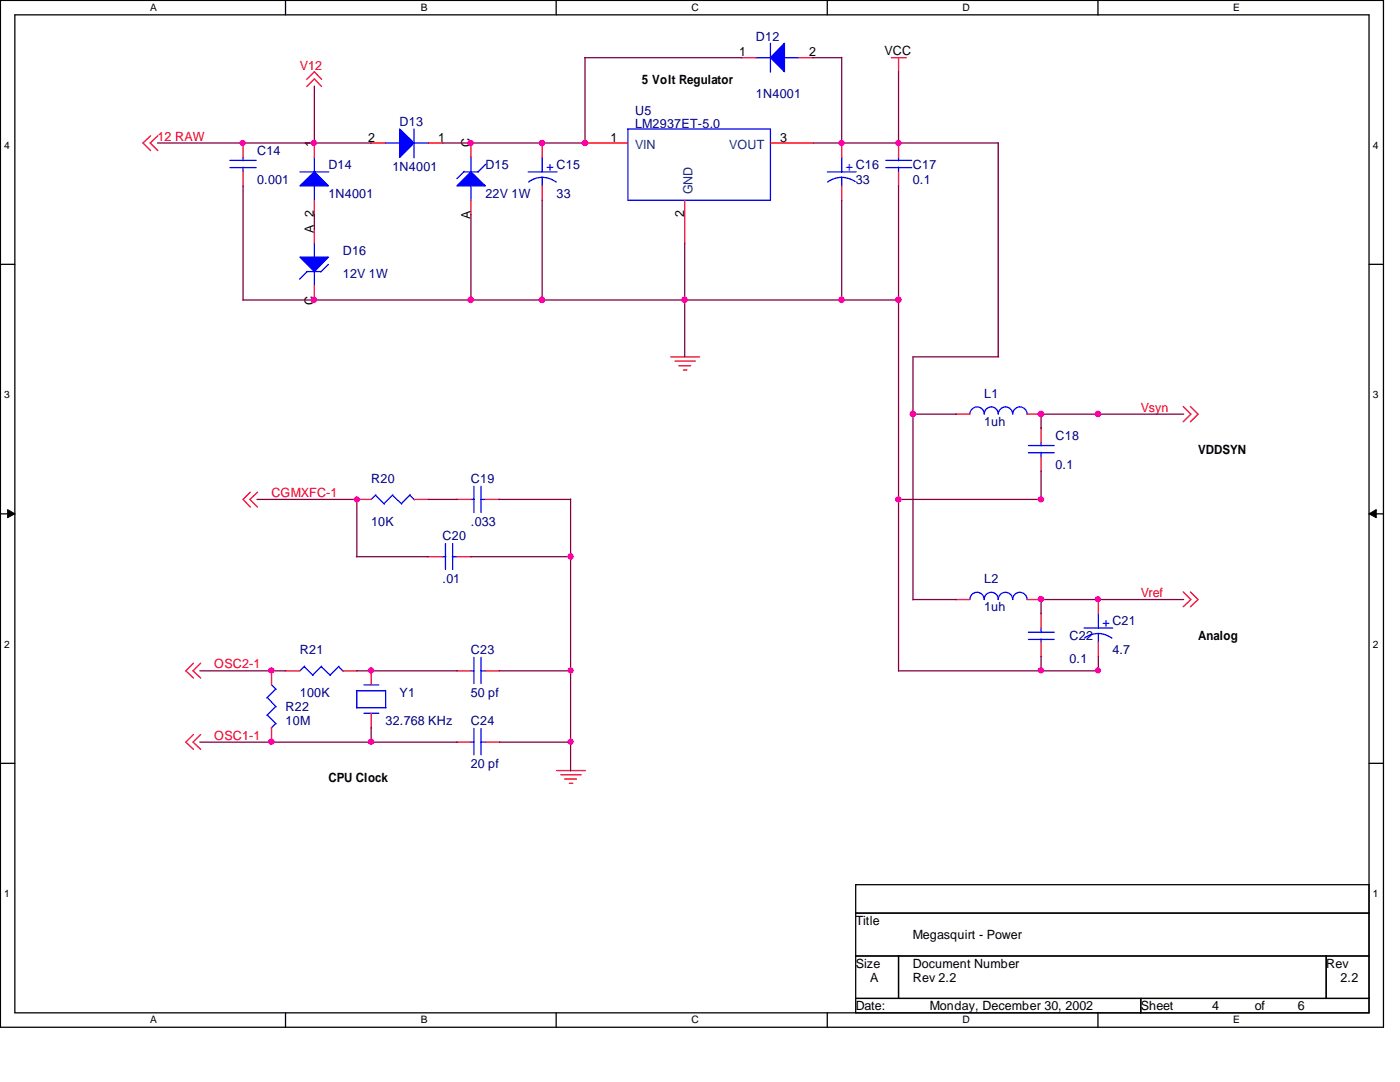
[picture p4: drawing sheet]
<svg xmlns="http://www.w3.org/2000/svg" width="279mm" height="216mm" viewBox="0 0 279 216" stroke-linecap="round" stroke-linejoin="round" font-family="sans-serif">
<g fill="none" stroke="#000" stroke-width=".25">
<path d="M.1 .1h276v204.9h-276zM3 3h270.2v199.1h-270.2zM57 .1v2.9M111 .1v2.9M165.1 .1v2.9M219.1 .1v2.9M.1 52.7h2.9M273.2 52.7h2.9M.1 102.5h2.9M273.2 102.5h2.9M.1 152.3h2.9M273.2 152.3h2.9"/>
<path d="M273.2 176.5h-102.4v25.6M170.8 182.2h102.4M170.8 190.8h102.4M170.8 199.2h102.4M179.3 190.8v8.4M227.7 199.2v2.9M264.7 190.8v8.4M57 202.1v2.9M111 202.1v2.9M165.1 202.1v2.9M219.1 202.1v2.9"/>
</g>
<g fill="#000" stroke="#000" stroke-width=".2">
<path d="M1.5 101.7l1.5 .8-1.5 .8z" fill-rule="evenodd"/>
<path d="M273.2 102.5l1.5-.8v1.6z" fill-rule="evenodd"/>
</g>
<g fill="none" stroke="#f00" stroke-width=".25">
<path d="M61.2 15.8l1.5-1.5 1.5 1.5M61.2 17.3l1.5-1.6 1.5 1.6M148 11.5h2.9M159.4 11.5h3M177.9 11.5h2.9M179.3 11.5v2.9M30.1 27.1l-1.6 1.4 1.6 1.6M31.5 27.1l-1.5 1.4 1.5 1.6M48.5 28.4v3M48.5 34.3v2.9M62.7 28.4v3M62.7 40v2.8"/>
<path d="M74 28.5h3M85.4 28.5h3M94 28.4v3M94 40v2.8M108.2 28.4v3M108.2 37.1v2.9M116.7 28.5h8.6M136.7 40v8.6M153.8 28.5h8.6M168 28.4v3M168 37.1v2.9M179.3 28.4v3"/>
<path d="M179.3 34.3v2.9M62.7 45.6v2.9M62.7 57v2.9M133.9 71.2h5.7M134.7 72.1h4.1M135.5 73h2.3M136.4 73.8h.7M50 98.2l-1.5 1.5 1.5 1.5M51.4 98.2l-1.5 1.5 1.5 1.5M71.1 99.7h3M82.6 99.7h2.9M91.1 99.7h2.9"/>
<path d="M96.9 99.7h2.8M190.7 82.6h2.8M205 82.6h2.9M207.8 85.3v3M207.8 91.2v2.9M236.1 81.1l1.6 1.5-1.6 1.6M237.6 81.1l1.5 1.5-1.5 1.6M85.3 111.1h3M91.2 111.1h2.9M190.7 119.6h2.8M205 119.6h2.9M219.2 119.5v2.9"/>
<path d="M236.1 118.1l1.6 1.5-1.6 1.5M237.6 118.1l1.5 1.5-1.5 1.5M38.6 132.3l-1.5 1.6 1.5 1.4M40 132.3l-1.5 1.6 1.5 1.4M54.2 133.8v2.9M56.9 133.9h3M68.4 133.9h2.9M74.1 133.8v2.9M91.1 133.9h2.9M96.9 133.9h2.8M207.8 122.3v3M207.8 128.1v3"/>
<path d="M219.2 128.1v3M38.6 146.6l-1.5 1.5 1.5 1.4M40 146.6l-1.5 1.5 1.5 1.4M54.2 145.2v3M74.1 142.3v3M91.1 148.1h2.9M96.9 148.1h2.8M111.1 153.8h5.7M111.9 154.6h4.1M112.7 155.4h2.4M113.6 156.3h.7"/>
</g>
<g fill="none" stroke="#00f" stroke-width=".25">
<path d="M150.8 11.5h3M153.8 8.6v5.8M156.5 11.5h2.9M45.9 33.4h5.2M45.9 32h5.2M48.5 31.4v.7M48.5 33.4v.9M59.9 34.3h5.7M62.7 31.3v3M62.7 37v3M77 28.5h2.8M82.6 25.7v5.8"/>
<path d="M82.6 28.5h2.9M92.5 34.3h3M92.6 34.2l-1.4 1.4M94 31.3v3M94 37v3M96.9 32.8l-1.5 1.5M105.4 34.3h5.8M108.2 35.4l1.5 .2 1.3 .7M108.2 35.4l-1.4 .2-1.3 .7M108.2 31.4v3M108.2 35.4v1.8M125.3 25.7h28.5v14.3h-28.5z"/>
<path d="M165.1 34.3h5.8M168 35.4l1.4 .2 1.3 .6M168 35.4l-1.5 .2-1.3 .7M168 31.4v3M168 35.4v1.8M176.8 33.4h5.1M176.8 32h5.1M179.3 31.4v.7M179.3 33.4v.9M61.2 54.2h2.9M61.3 54.2l-1.5 1.5M62.7 48.5v2.9"/>
<path d="M62.7 54.2v2.9M65.5 52.7l-1.5 1.6M74.9 98.8l1.8 1.8M75 98.7l-.9 1M78.3 98.8l1.9 1.8M78.4 98.7l-1.8 1.8M81.8 98.8l.9 .9M81.9 98.7l-1.8 1.8M94 99.7h.7M94.6 97v5.3M95.9 99.7h1M96 97v5.3"/>
<path d="M193.5 82.6a1.44 1.44 0 0 1 1.5-1.4 1.44 1.44 0 0 1 1.4 1.4 1.4 1.4 0 0 1 1.4-1.4 1.4 1.4 0 0 1 1.4 1.4 1.44 1.44 0 0 1 1.5-1.4 1.44 1.44 0 0 1 1.4 1.4 1.44 1.44 0 0 1 1.4-1.4 1.44 1.44 0 0 1 1.5 1.4M205.2 90.3h5.2M205.2 88.9h5.2M207.8 88.3v.7M207.8 90.3v.9M88.3 111.1h.7M88.9 108.5v5.1M90.3 111.1h.9M90.3 108.5v5.1M193.5 119.6a1.44 1.44 0 0 1 1.5-1.4 1.44 1.44 0 0 1 1.4 1.4 1.4 1.4 0 0 1 1.4-1.4 1.4 1.4 0 0 1 1.4 1.4 1.44 1.44 0 0 1 1.5-1.4 1.44 1.44 0 0 1 1.4 1.4 1.44 1.44 0 0 1 1.4-1.4 1.44 1.44 0 0 1 1.5 1.4M53.3 139.2l1.8 1.9M54.2 136.7l.9 .9"/>
<path d="M55 137.5l-1.7 1.8M60.7 133l1.8 1.8M60.8 132.9l-.9 1M64.1 133l1.9 1.8M64.2 132.9l-1.8 1.8M67.6 133l.9 .9M67.6 132.9l-1.7 1.8M71.1 137.8h5.9M71.2 137.8v3.5M72.6 136.7h3M77 137.8v3.4M94 133.9h.7"/>
<path d="M94.6 131.1v5.3M95.9 133.9h1M96 131.1v5.3M205.2 126.2h5.2M205.2 127.6h5.2M207.8 125.3v.9M207.8 127.5v.6M216.3 125.3h5.8M219.2 126.4l1.4 .3 1.3 .6M219.2 126.4l-1.5 .3-1.3 .6M219.2 122.4v3M219.2 126.4v1.8"/>
<path d="M53.3 142.7l1.8 1.7M55 141l-1.7 1.7M55 144.4l-.9 .9M71.2 141.2h5.8M72.6 142.3h3M94 148.1h.7M94.6 145.4v5.2M95.9 148.1h1M96 145.4v5.2"/>
</g>
<g fill="#00f" stroke="#00f" stroke-width=".25">
<path d="M59.9 51.3h5.6l-2.8 2.9z" fill-rule="evenodd"/>
<path d="M94 34.3l2.9 2.8h-5.7z" fill-rule="evenodd"/>
<path d="M59.9 37.1l2.8-2.8 2.8 2.8z" fill-rule="evenodd"/>
<path d="M79.8 25.7l2.8 2.8-2.8 2.9z" fill-rule="evenodd"/>
<path d="M156.5 8.6v5.7l-2.7-2.8z" fill-rule="evenodd"/>
</g>
<g fill="none" stroke="#800040" stroke-width=".25">
<path d="M62.7 17.2v11.4M116.7 11.5h31.4M116.8 11.5v17.1M162.2 11.5h5.8M168 11.4v17.1M179.3 14.3v14.3M31.4 28.5h42.8M48.5 37.1v22.8M88.3 28.5h28.5M108.2 40v19.9M162.3 28.5h36.9M168 40v19.9"/>
<path d="M179.3 37.1v96.8M199.2 28.4v42.8M48.5 59.9h130.9M62.7 42.8v2.9M94 42.8v17.1M136.7 48.5v22.7M199.3 71.2h-17.1v48.5M51.3 99.7h20M71.2 99.6v11.5M85.4 99.7h5.9M99.6 99.7h14.3M113.9 99.6v54.2"/>
<path d="M179.2 99.7h28.6M182.2 82.6h8.6M207.7 82.6h28.5M207.8 82.6v2.9M207.8 94v5.7M71.1 111.1h14.3M94 111.1h20M182.2 119.6h8.6M207.7 119.6h28.5M207.8 119.6v2.9M39.9 133.9h17.1M71.2 133.9h20.1"/>
<path d="M99.7 133.9h14.3M179.3 133.9h40M207.8 131v2.9M219.2 131v2.9M39.9 148.1h51.4M74.1 145.2v3M99.7 148.1h14.3"/>
</g>
<g fill="#f0f" stroke="#f0f" stroke-width=".25">
<circle cx="48.4" cy="28.5" r=".5"/>
<circle cx="62.7" cy="28.5" r=".5"/>
<circle cx="94" cy="28.5" r=".52"/>
<circle cx="108.2" cy="28.5" r=".52"/>
<circle cx="93.9" cy="59.8" r=".55"/>
<circle cx="62.6" cy="59.8" r=".53"/>
<circle cx="168" cy="28.5" r=".52"/>
<circle cx="108.2" cy="59.8" r=".55"/>
<circle cx="136.6" cy="59.8" r=".55"/>
<circle cx="179.3" cy="59.8" r=".55"/>
<circle cx="167.9" cy="59.8" r=".55"/>
<circle cx="179.3" cy="28.5" r=".52"/>
<circle cx="179.3" cy="99.7" r=".52"/>
<circle cx="219.1" cy="82.6" r=".53"/>
<circle cx="207.7" cy="82.6" r=".55"/>
<circle cx="207.8" cy="99.7" r=".52"/>
<circle cx="219.1" cy="119.5" r=".5"/>
<circle cx="207.8" cy="119.5" r=".52"/>
<circle cx="207.8" cy="133.8" r=".52"/>
<circle cx="219.1" cy="133.8" r=".5"/>
<circle cx="74.1" cy="133.8" r=".52"/>
<circle cx="113.9" cy="148" r=".5"/>
<circle cx="74.1" cy="148" r=".52"/>
<circle cx="182.2" cy="82.6" r=".55"/>
<circle cx="54.2" cy="133.8" r=".52"/>
<circle cx="54.2" cy="148" r=".52"/>
<circle cx="116.7" cy="28.5" r=".52"/>
<circle cx="113.9" cy="133.8" r=".5"/>
<circle cx="113.9" cy="111" r=".53"/>
<circle cx="71.2" cy="99.7" r=".5"/>
</g>
<g font-size="2.5">
<text x="147.5" y="11.2">1</text>
<text x="161.5" y="11.2">2</text>
<text x="176.5" y="11">VCC</text>
<text x="128.1" y="16.7">5 Volt Regulator</text>
<text x="62.7" y="29.4" transform="rotate(-90 62.7 29.4)">1</text>
<text x="73.5" y="28.3">2</text>
<text x="87.5" y="28.3">1</text>
<text x="93.9" y="29.4" transform="rotate(-90 93.9 29.4)">C</text>
<text x="121.8" y="28.3">1</text>
<text x="155.7" y="28.3">3</text>
<text x="62.7" y="46.5" transform="rotate(-90 62.7 46.5)">A 2</text>
<text x="93.9" y="43.6" transform="rotate(-90 93.9 43.6)">A</text>
<text x="136.6" y="43.3" transform="rotate(-90 136.6 43.3)">2</text>
<text x="62.7" y="60.8" transform="rotate(-90 62.7 60.8)">C</text>
<text x="239.1" y="90.7">VDDSYN</text>
<text x="239.1" y="127.7">Analog</text>
<text x="65.5" y="156.1">CPU Clock</text>
<text x="170.8" y="184.6">Title</text>
<text x="182.2" y="187.4">Megasquirt - Power</text>
<text x="170.8" y="193.1">Size</text>
<text x="173.7" y="195.9">A</text>
<text x="182.2" y="195.9">Rev 2.2</text>
<text x="182.2" y="193.1">Document Number</text>
<text x="264.7" y="193.1">Rev</text>
<text x="267.5" y="195.9">2.2</text>
<text x="170.8" y="201.6">Date:</text>
<text x="185.6" y="201.6">Monday, December 30, 2002</text>
<text x="227.7" y="201.6">Sheet</text>
<text x="241.9" y="201.6">4</text>
<text x="250.4" y="201.6">of</text>
<text x="259" y="201.6">6</text>
</g>
<g font-size="2.5" fill="#000080">
<text x="150.9" y="8.2">D12</text>
<text x="126.7" y="22.9">U5</text>
<text x="150.9" y="19.6">1N4001</text>
<text x="79.8" y="25.2">D13</text>
<text x="126.7" y="25.6">LM2937ET-5.0</text>
<text x="51.3" y="30.9">C14</text>
<text x="65.5" y="33.8">D14</text>
<text x="78.3" y="34">1N4001</text>
<text x="96.9" y="33.8">D15</text>
<text x="182.2" y="33.8">C17</text>
<text x="51.3" y="36.7">0.001</text>
<text x="65.5" y="39.5">1N4001</text>
<text x="96.9" y="39.5">22V 1W</text>
<text x="111.1" y="39.5">33</text>
<text x="170.8" y="36.7">33</text>
<text x="182.2" y="36.7">0.1</text>
<text x="68.4" y="50.9">D16</text>
<text x="68.4" y="55.4">12V 1W</text>
<text x="196.4" y="79.3">L1</text>
<text x="196.4" y="85">1uh</text>
<text x="210.7" y="87.8">C18</text>
<text x="210.7" y="93.6">0.1</text>
<text x="74.1" y="96.4">R20</text>
<text x="94" y="96.4">C19</text>
<text x="74.1" y="104.9">10K</text>
<text x="88.3" y="107.8">C20</text>
<text x="94" y="104.9">.033</text>
<text x="88.3" y="116.2">.01</text>
<text x="196.4" y="116.2">L2</text>
<text x="196.4" y="122">1uh</text>
<text x="59.9" y="130.5">R21</text>
<text x="94" y="130.5">C23</text>
<text x="213.4" y="127.7">C22</text>
<text x="222" y="130.5">4.7</text>
<text x="213.4" y="132.2">0.1</text>
<text x="57" y="141.9">R22</text>
<text x="59.9" y="139">100K</text>
<text x="79.8" y="139">Y1</text>
<text x="94" y="139">50 pf</text>
<text x="57" y="144.7">10M</text>
<text x="77" y="144.7">32.768 KHz</text>
<text x="94" y="144.7">C24</text>
<text x="94" y="153.2">20 pf</text>
</g>
<g font-size="2.5" fill="#f00">
<text x="59.9" y="13.9">V12</text>
<text x="31.4" y="28.1">12 RAW</text>
<text x="227.7" y="82.1">Vsyn</text>
<text x="54.2" y="99.2">CGMXFC-1</text>
<text x="227.7" y="119.1">Vref</text>
<text x="42.8" y="133.3">OSC2-1</text>
<text x="42.8" y="147.6">OSC1-1</text>
</g>
<g font-size="2.5" fill="#004080">
<text x="126.7" y="29.8">VIN</text>
<text x="145.5" y="29.8">VOUT</text>
<text x="138.2" y="38.8" transform="rotate(-90 138.2 38.8)">GND</text>
</g>
<g font-size="2.5" fill="#00f">
<text x="109.1" y="34">+ C15</text>
<text x="168.8" y="34">+ C16</text>
<text x="220" y="125.1">+ C21</text>
</g>
<g font-size="2">
<text x="30" y="2.2">A</text>
<text x="84" y="2.2">B</text>
<text x="138" y="2.2">C</text>
<text x="192.1" y="2.2">D</text>
<text x="246.1" y="2.2">E</text>
<text x=".8" y="29.6">4</text>
<text x="274" y="29.6">4</text>
<text x=".8" y="79.4">3</text>
<text x="274" y="79.4">3</text>
<text x=".8" y="129.2">2</text>
<text x="274" y="129.2">2</text>
<text x=".8" y="179">1</text>
<text x="274" y="179">1</text>
<text x="30" y="204.2">A</text>
<text x="84" y="204.2">B</text>
<text x="138" y="204.2">C</text>
<text x="192.1" y="204.2">D</text>
<text x="246.1" y="204.2">E</text>
</g>
</svg>
